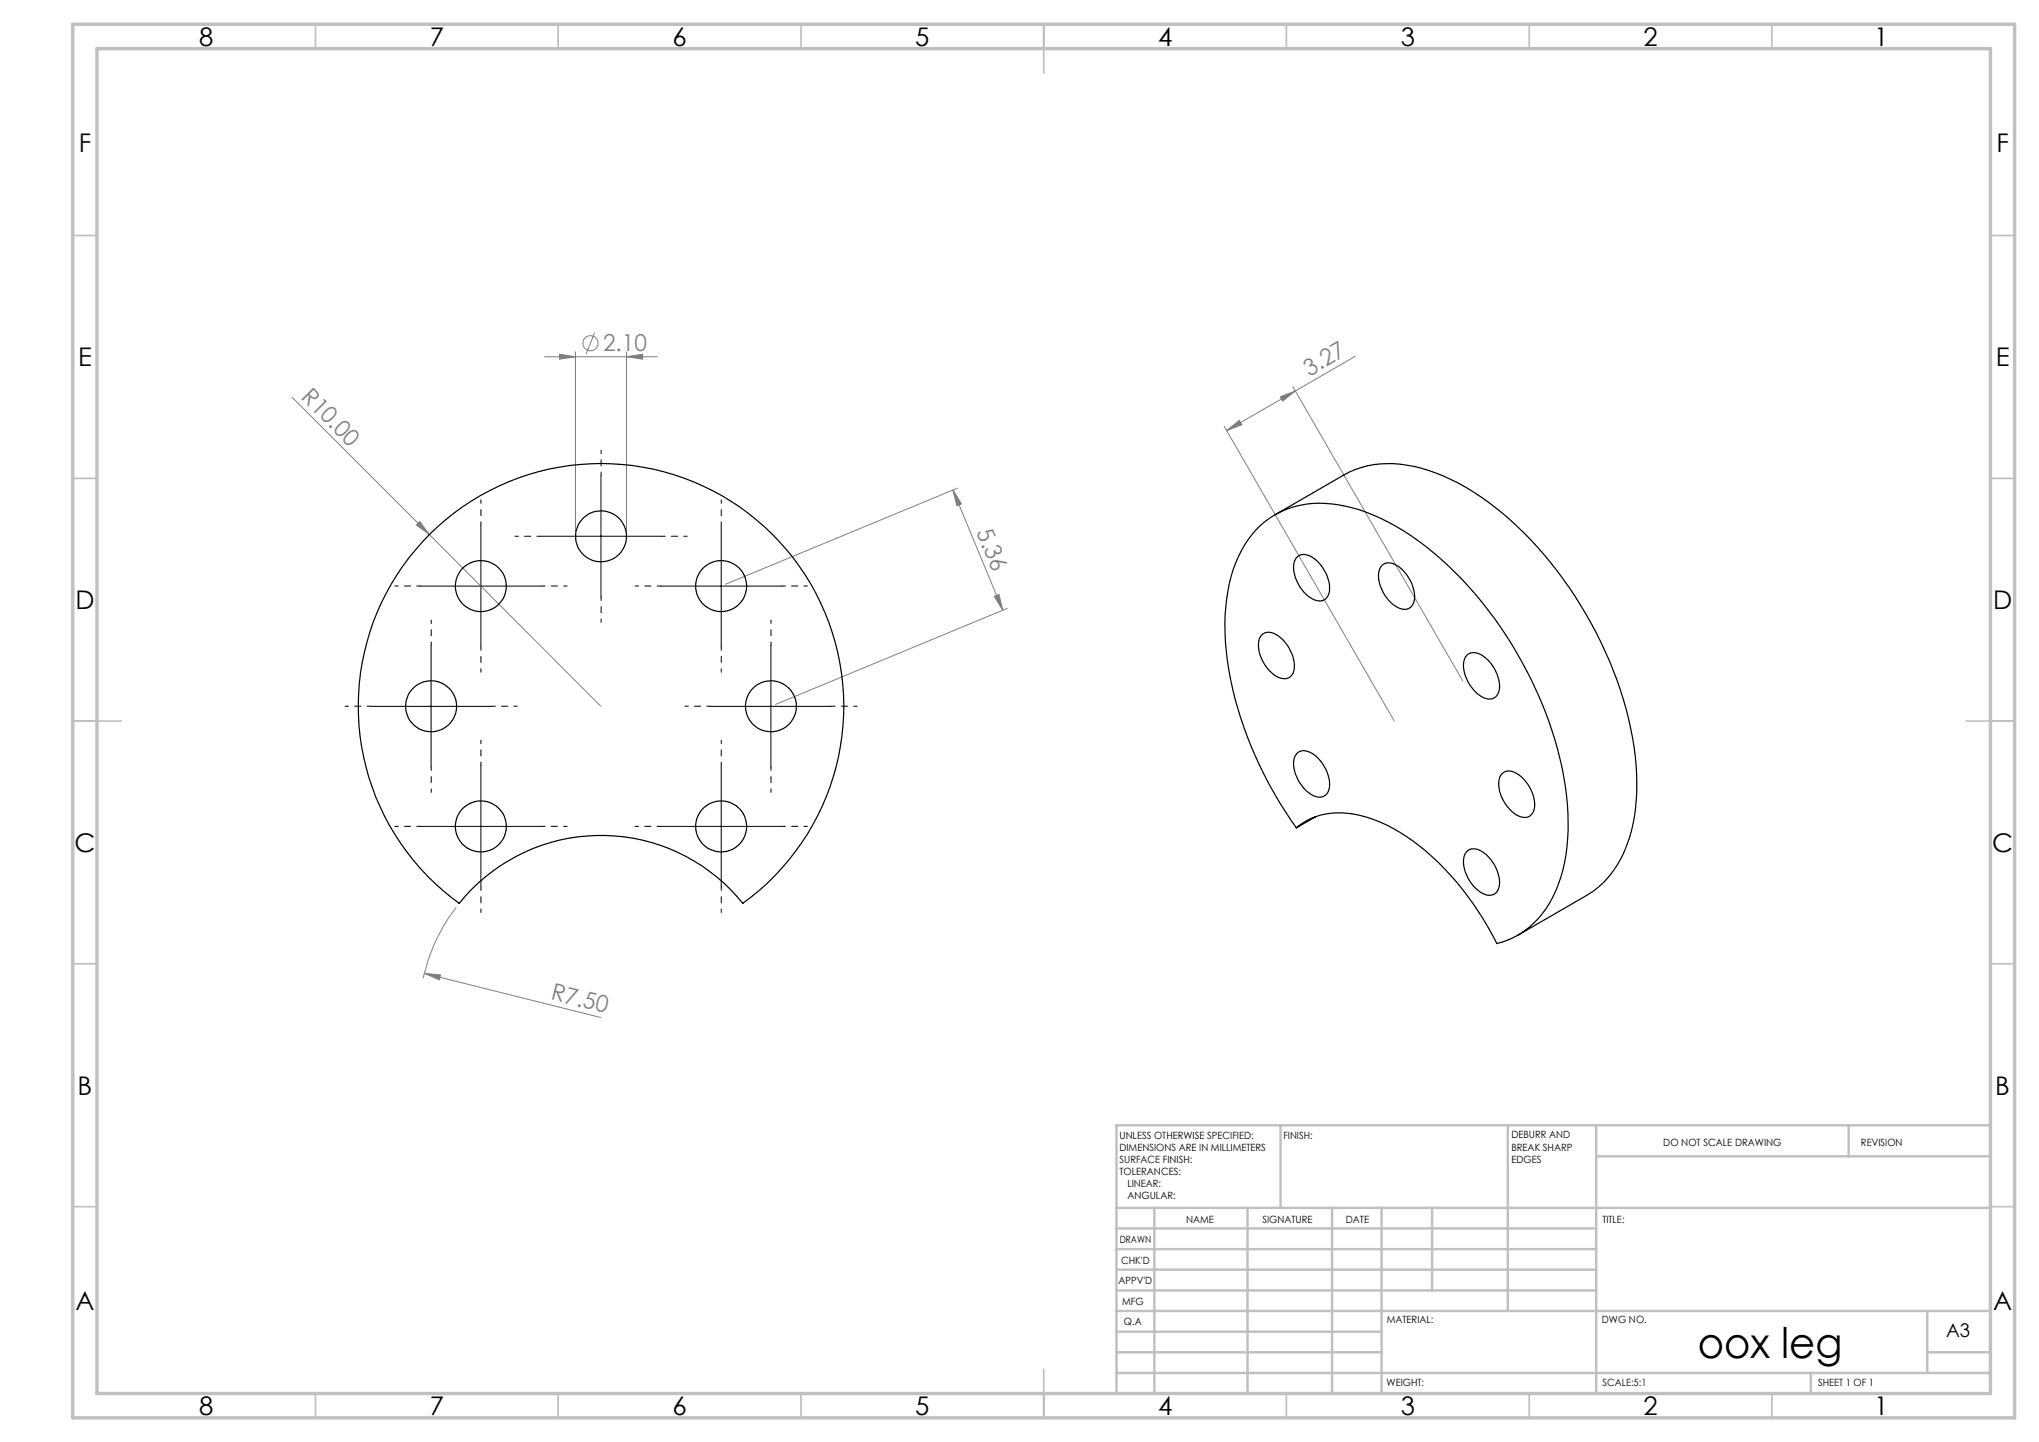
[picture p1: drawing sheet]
<svg xmlns="http://www.w3.org/2000/svg" width="420mm" height="297mm" viewBox="0 0 420 297" stroke-linecap="round" stroke-linejoin="round" font-family="sans-serif">
<g fill="none" stroke="#808080" stroke-width=".21">
<path d="M112.2 73.5h23.2M115.3 73l3.2 .5-3.2 .5zM118.5 72.5v37M122.5 68.5l-1.8 4.4M129 73.5l3.4-.5v1zM129 72.5v37M266.3 79.7l35 60.6M279.2 73.4l-12.4 7.1M60.1 81.8l28.3 28.3M252.2 87.8l35 60.6M252.7 88.7l2.6-2.1 .5 .9zM263.7 81.7l3.1-1.2-2.6 2.1z"/>
<path d="M266.8 80.5l-14.1 8.2M85.8 108.1l.7-.7 1.9 2.7zM88.4 110.1l35.4 35.4M196.3 100.9l10.3 24.8M196.3 100.9l1.7 2.9-.9 .4zM197.2 100.5l-47.7 19.8M204.8 122.8l1-.4 .8 3.3zM207.5 125.3l-47.8 19.8M94 186.8a37.6 37.6 0 0 0-6.8 14.7M87.4 200.5l3.3 .3-.2 1zM87.4 200.5l36.4 9.1"/>
<circle cx="121.6" cy="70.7" r="1.55"/>
</g>
<g fill="none" stroke="#000" stroke-width=".21" stroke-dasharray="15.2 1.3 1.3 1.3" stroke-dashoffset="14.5">
<path d="M123.8 97.9v-5.2M99.1 108.2v-5.3M111.3 110.4h-5.2M136.3 110.4h5.3M148.6 108.2v-5.3M86.6 120.7h-5.3M88.8 132.9v-5.2M99.1 133.2v5.2M111.6 120.7h5.2M123.8 122.9v5.3M136.1 120.7h-5.3M148.6 133.2v5.2"/>
<path d="M158.8 132.9v-5.2M161.1 120.7h5.2M76.3 145.4h-5.2M88.8 157.9v5.3M99.1 157.7v-5.3M101.3 145.4h5.3M146.3 145.4h-5.2M148.6 157.7v-5.3M158.8 157.9v5.3M171.3 145.4h5.3M86.6 170.2h-5.3M111.6 170.2h5.2"/>
<path d="M136.1 170.2h-5.3M161.1 170.2h5.2M99.1 182.7v5.2M148.6 182.7v5.2"/>
</g>
<g fill="none" stroke="#000" stroke-width=".21">
<path d="M123.8 98v25M99.1 108.2v25M111.3 110.5h25M148.6 108.2v25M86.5 120.7h25M88.8 133v25M136 120.7h25M158.8 133v25M76.3 145.5h25M99.1 157.7v25M146.3 145.5h25M148.6 157.7v25"/>
<path d="M86.5 170.2h25M136 170.2h25"/>
</g>
<g fill="none" stroke="#c0c0c0" stroke-width=".35">
<path d="M65 5v5M115 5v5M165 5v5M215 5v10M265 5v5M315 5v5M365 5v5M15 48.5h5M410 48.5h5M15 98.5h5M410 98.5h5M15 148.5h10"/>
<path d="M405 148.5h10M15 198.5h5M410 198.5h5M15 248.5h5M410 248.5h5M65 287v5M115 287v5M165 287v5M215 282v10M265 287v5M315 287v5M365 287v5"/>
</g>
<g fill="none" stroke="#c0c0c0" stroke-width=".5">
<path d="M263.8 231.8v17M310.6 231.8v38.2M328.8 231.8v55.2M328.8 238.2h81.2M380.8 231.8v6.4M410 231.8h-180v55.2M230 248.8h180M230 257.3h98.8M230 253h98.8M237.8 248.8v38.2M257 248.8v38.2M274.4 248.8v38.2"/>
<path d="M284.6 248.8v38.2M295 248.8v17M230 265.8h98.8M230 261.5h98.8M230 278.5h54.6M230 274.3h54.6M230 270h180M397 278.5h13M397 270v12.8M230 282.8h180M373 282.8v4.2"/>
</g>
<path d="M15 5h400v287h-400zM20 10h390v277h-390z" fill="none" stroke="#c0c0c0" stroke-width=".7"/>
<g fill="#808080">
<path d="M85.8 108.1l.7-.7 1.9 2.7z"/>
<path d="M87.4 200.5l3.3 .3-.2 1z"/>
<path d="M115.3 73l3.2 .5-3.2 .5zM129 73.5l3.4-.5v1z"/>
<path d="M252.7 88.7l2.6-2.1 .5 .9zM263.7 81.7l3.1-1.2-2.6 2.1z"/>
<path d="M196.3 100.9l1.7 2.9-.9 .4zM204.8 122.8l1-.4 .8 3.3z"/>
</g>
<g fill="none" stroke="#000" stroke-width=".25">
<path d="M88.6 110a50 50 0 0 1 73.4 3.2 50 50 0 0 1-9 72.9 37.5 37.5 0 0 0-58.4 0 50 50 0 0 1-6-76.1zM258.8 109a18.3 18.3 0 0 1 16.8-5 41.7 41.7 0 0 1 19.7 9.8 81.7 81.7 0 0 1 27.1 48.2 41.7 41.7 0 0 1-1.4 20.1 18.4 18.4 0 0 1-12.7 12.2 56.7 56.7 0 0 0-20-22.9 22.4 22.4 0 0 0-15.3-3.7 12.8 12.8 0 0 0-6 2.8 77.7 77.7 0 0 1-14.6-38.4 37.1 37.1 0 0 1 2.7-17.5 20.3 20.3 0 0 1 3.7-5.6zM262.7 106l14.1-8.2a19.6 19.6 0 0 1 14.4-1.7 43.4 43.4 0 0 1 18.2 9.6 81.9 81.9 0 0 1 27.2 48.1 41.5 41.5 0 0 1-1.5 20.2 19.6 19.6 0 0 1-8.3 10.4l-14.1 8.2M267.1 114.8a2.51 2.51 0 0 1 3.4 .1 7.8 7.8 0 0 1 3.3 7.3 2.08 2.08 0 0 1-3.3 1.3 7.9 7.9 0 0 1-4-7.5zM284.6 116.5a2.51 2.51 0 0 1 3.4 .2 7.8 7.8 0 0 1 3.3 7.2 2.08 2.08 0 0 1-3.3 1.3 7.9 7.9 0 0 1-4-7.4zM259.9 130.8a2.51 2.51 0 0 1 3.4 .1 7.9 7.9 0 0 1 3.2 7.3 2.06 2.06 0 0 1-3.2 1.3 7.7 7.7 0 0 1-3.9-7.9zM302.4 134.7a3.1 3.1 0 0 1 3.6 .8 7.6 7.6 0 0 1 2.8 6.9 2.09 2.09 0 0 1-3.3 1.3 7.9 7.9 0 0 1-4-7.5 2.36 2.36 0 0 1 .9-1.5zM267.1 155.2a2.51 2.51 0 0 1 3.4 .2 7.8 7.8 0 0 1 3.3 7.2 2.22 2.22 0 0 1-3.7 1 7.9 7.9 0 0 1-3.6-7.1zM309.4 159.4a2.52 2.52 0 0 1 3.4 .1 7.8 7.8 0 0 1 3.2 7.3 2.06 2.06 0 0 1-3.2 1.3 7.7 7.7 0 0 1-3.9-7.9zM271 168.2l-4 2.3M302.1 175.4a2.57 2.57 0 0 1 3.4 .2 7.8 7.8 0 0 1 3.3 7.2 2.22 2.22 0 0 1-3.8 1 7.9 7.9 0 0 1-3.5-7.1l.3-.9z"/>
<circle cx="123.8" cy="110.5" r="5.3"/>
<circle cx="99.1" cy="120.7" r="5.2"/>
<circle cx="148.6" cy="120.7" r="5.2"/>
<circle cx="88.8" cy="145.5" r="5.2"/>
<circle cx="158.8" cy="145.5" r="5.2"/>
<circle cx="99.1" cy="170.2" r="5.3"/>
<circle cx="148.6" cy="170.2" r="5.3"/>
</g>
<text font-size="8.7" x="349.7" y="279.6">oox leg</text>
<g font-size="5.3">
<text x="41" y="9.5">8</text>
<text x="88.5" y="9.5">7</text>
<text x="138.5" y="9.5">6</text>
<text x="188.5" y="9.5">5</text>
<text x="238.5" y="9.5">4</text>
<text x="288.5" y="9.5">3</text>
<text x="338.5" y="9.5">2</text>
<text x="386" y="9.5">1</text>
<text x="16.2" y="31.2">F</text>
<text x="411.2" y="31.2">F</text>
<text x="16.1" y="75.5">E</text>
<text x="411.1" y="75.5">E</text>
<text x="15.5" y="125.5">D</text>
<text x="410.5" y="125.5">D</text>
<text x="15.4" y="175.5">C</text>
<text x="410.4" y="175.5">C</text>
<text x="16" y="225.5">B</text>
<text x="411" y="225.5">B</text>
<text x="15.5" y="269.7">A</text>
<text x="410.5" y="269.7">A</text>
<text x="41" y="291.5">8</text>
<text x="88.5" y="291.5">7</text>
<text x="138.5" y="291.5">6</text>
<text x="188.5" y="291.5">5</text>
<text x="238.5" y="291.5">4</text>
<text x="288.5" y="291.5">3</text>
<text x="338.5" y="291.5">2</text>
<text x="386" y="291.5">1</text>
</g>
<g font-size="4.8" fill="#808080">
<text x="124.2" y="72.3">2.10</text>
<text x="269.7" y="77.6" transform="rotate(-30 269.7 77.6)">3.27</text>
<text x="61.8" y="81.9" transform="rotate(45 61.8 81.9)">R10.00</text>
<text x="201.1" y="109.6" transform="rotate(67 201.1 109.6)">5.36</text>
<text x="113.3" y="205.8" transform="rotate(14 113.3 205.8)">R7.50</text>
</g>
<text font-size="3.9" x="400.9" y="275.5">A3</text>
<g font-size="2.1">
<text x="230.6" y="234.6">UNLESS OTHERWISE SPECIFIED:</text>
<text x="230.6" y="237.1">DIMENSIONS ARE IN MILLIMETERS</text>
<text x="230.6" y="239.5">SURFACE FINISH:</text>
<text x="264.4" y="234.5">FINISH:</text>
<text x="311.3" y="234.5">DEBURR AND</text>
<text x="311.3" y="237">BREAK SHARP</text>
<text x="311.3" y="239.5">EDGES</text>
<text x="342.6" y="235.9">DO NOT SCALE DRAWING</text>
<text x="383.3" y="236.1">REVISION</text>
<text x="230.6" y="242">TOLERANCES:</text>
<text x="232.2" y="244.5">LINEAR:</text>
<text x="232.2" y="247">ANGULAR:</text>
<text x="244.3" y="252">NAME</text>
<text x="260" y="251.9">SIGNATURE</text>
<text x="277.2" y="251.9">DATE</text>
<text x="330.1" y="251.9">TITLE:</text>
<text x="230.6" y="256.1">DRAWN</text>
<text x="230.9" y="260.3">CHK'D</text>
<text x="230.4" y="264.4">APPV'D</text>
<text x="231.1" y="268.8">MFG</text>
<text x="231.5" y="273">Q.A</text>
<text x="285.6" y="272.5">MATERIAL:</text>
<text x="330" y="272.5">DWG NO.</text>
<text x="285.6" y="285.5">WEIGHT:</text>
<text x="330.1" y="285.6">SCALE:5:1</text>
<text x="374.5" y="285.6">SHEET 1 OF 1</text>
</g>
</svg>
